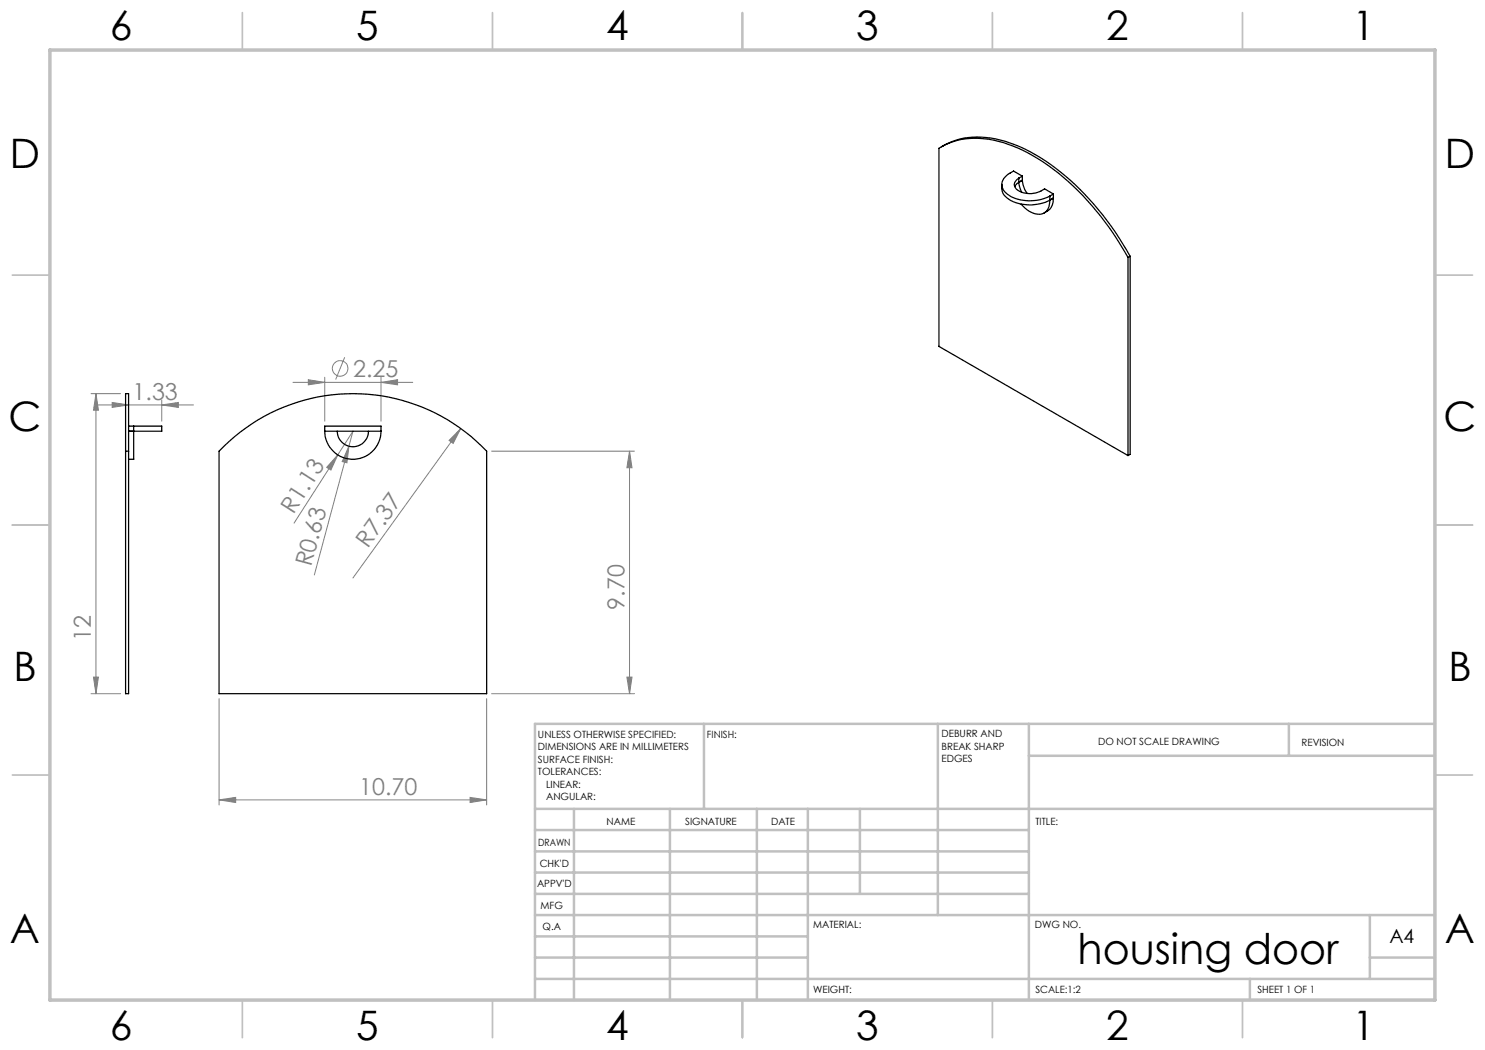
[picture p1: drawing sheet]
<svg xmlns="http://www.w3.org/2000/svg" width="297mm" height="210mm" viewBox="0 0 297 210" stroke-linecap="round" stroke-linejoin="round" font-family="sans-serif">
<g fill="none" stroke="#808080" stroke-width=".2">
<path d="M18.2 78.7h5.9M19.2 78.7v60M19.2 78.7l.5 3.3h-1zM58.6 76.5h23.9M61.7 75.9l3.2 .6-3.2 .5zM64.9 75.5v8.7M68.9 71.5l-1.8 4.4M76.2 76.5l3.3-.6v1.1zM76.2 75.5v8.7M19.4 81h19.3M22.4 80.5l3.3 .5-3.3 .5zM32.3 81l3.4-.5v1z"/>
<path d="M32.3 80v4.2M67.6 91l-1.4 3-.9-.5zM69.8 89.2l-.4 3.4-1-.3zM69.8 89.2l.8-3-11.8 18.4M69.8 89.2l-6.9 25.8M92.1 85.7l-1.5 3-.8-.6zM92.1 85.7l-21.5 29.9M98.3 90.2h28.6M125.9 90.2l.5 3.3h-1zM125.9 90.2v48.5M18.2 138.7h5.9M18.7 135.4h1l-.5 3.3z"/>
<path d="M43.8 139.7v21.3M97.3 139.7v21.3M98.3 138.7h28.6M125.4 135.4h1l-.5 3.3zM43.8 160l3.3-.5v1zM43.8 160h53.5M94 159.5l3.3 .5-3.3 .5z"/>
<circle cx="68" cy="73.7" r="1.55"/>
</g>
<g fill="none" stroke="#c0c0c0" stroke-width=".35">
<path d="M48.5 2.5v7.5M98.5 2.5v7.5M148.5 2.5v7.5M198.5 2.5v7.5M248.5 2.5v7.5M2.5 55h7.5M287 55h7.5M2.5 105h7.5M287 105h7.5M2.5 155h7.5M287 155h7.5M48.5 200v7.5"/>
<path d="M98.5 200v7.5M148.5 200v7.5M198.5 200v7.5M248.5 200v7.5"/>
</g>
<g fill="none" stroke="#c0c0c0" stroke-width=".5">
<path d="M140.8 144.8v17M187.6 144.8v38.2M205.8 144.8v55.2M205.8 151.2h81.2M257.8 144.8v6.4M287 144.8h-180v55.2M107 161.8h180M107 178.8h98.8M107 174.5h98.8M107 170.3h98.8M107 166h98.8M114.8 161.8v38.2"/>
<path d="M134 161.8v38.2M151.4 161.8v38.2M161.6 161.8v38.2M172 161.8v17M107 195.8h180M107 191.5h54.6M107 187.3h54.6M107 183h180M250 195.8v4.2M274 191.5h13M274 183v12.8"/>
</g>
<path d="M10 10h277v190h-277z" fill="none" stroke="#c0c0c0" stroke-width=".7"/>
<g fill="#808080">
<path d="M92.1 85.7l-1.5 3-.8-.6z"/>
<path d="M67.6 91l-1.4 3-.9-.5z"/>
<path d="M69.8 89.2l-.4 3.4-1-.3z"/>
<path d="M32.3 81l3.4-.5v1zM22.4 80.5l3.3 .5-3.3 .5z"/>
<path d="M43.8 160l3.3-.5v1zM94 159.5l3.3 .5-3.3 .5zM61.7 75.9l3.2 .6-3.2 .5zM76.2 76.5l3.3-.6v1.1z"/>
<path d="M125.4 135.4h1l-.5 3.3zM125.9 90.2l.5 3.3h-1z"/>
<path d="M19.2 78.7l.5 3.3h-1zM18.7 135.4h1l-.5 3.3z"/>
</g>
<g fill="none" stroke="#000" stroke-width=".25">
<path d="M188.3 29.4a15.2 15.2 0 0 1 12.8-1.1 40.4 40.4 0 0 1 17.7 12.6 59.2 59.2 0 0 1 7.2 10.4M200.4 36.9a2.84 2.84 0 0 0 1.8 3.2 8.8 8.8 0 0 0 7.8-.1M203.8 36.5l.5 1.9M203.8 35.6a1.38 1.38 0 0 0-1 1.4 1.38 1.38 0 0 0 1.1 1.3 4.8 4.8 0 0 0 5-.5l1.8 1M203.8 36.5l-.8 .8M203.8 35.6v.9M204.5 36a5.5 5.5 0 0 0 .9 2.7M204.5 35.2l-1.8-1a3.3 3.3 0 0 0-2.3 2.8 3.7 3.7 0 0 0 3.2 2.9 9.1 9.1 0 0 0 6.4-.7M204.5 36l-.7 .5M204.5 35.2l-.7 .4M204.5 35.2v.8M210 39.2v.8"/>
<path d="M210.7 39.6a2.91 2.91 0 0 1-1.9 3M210.7 39.6l-.7 .4M210.7 38.8l-.7 .4M210.7 38.8v.8M210 40a2.48 2.48 0 0 1-1.9 2.9 4.9 4.9 0 0 1-3.9-2.1M225.6 51.5a52.4 52.4 0 0 0-19.9-20.9 20.4 20.4 0 0 0-14.1-2.6l-1.6 .6-2.2 1.1v39.6l37.8 21.8M225.6 51.5v39.6M226 51.3l-.4 .2M226 51.3v39.6l-.4 .2M25.1 90.2v-11.5h.6v11.5M25.1 90.2v48.5h.6v-48.5M25.1 90.2h.6"/>
<path d="M25.7 86.2h1M25.7 85.2h1M26.7 86.2v5.7h-1M26.7 85.2h5.6v1h-5.6M26.7 85.2v1M43.8 90.2a36.9 36.9 0 0 1 53.5 0v48.5h-53.5zM64.9 86.2a5.6 5.6 0 0 0 5.7 5.7 5.6 5.6 0 0 0 5.6-5.7M64.9 86.2h11.3M64.9 86.2v-1h11.3v1M67.5 86.2a3.1 3.1 0 0 0 3.1 3.2 3.1 3.1 0 0 0 3.1-3.2"/>
</g>
<text font-size="8.5" x="215.5" y="192.7">housing door</text>
<g font-size="8.1">
<text x="22" y="8">6</text>
<text x="71.2" y="8">5</text>
<text x="121.2" y="8">4</text>
<text x="171.3" y="8">3</text>
<text x="221.3" y="8">2</text>
<text x="270.5" y="8">1</text>
<text x="2" y="33.6">D</text>
<text x="289" y="33.6">D</text>
<text x="1.7" y="86.1">C</text>
<text x="288.7" y="86.1">C</text>
<text x="2.7" y="136.1">B</text>
<text x="289.7" y="136.1">B</text>
<text x="2" y="188.6">A</text>
<text x="289" y="188.6">A</text>
<text x="22" y="208">6</text>
<text x="71.2" y="208">5</text>
<text x="121.2" y="208">4</text>
<text x="171.3" y="208">3</text>
<text x="221.3" y="208">2</text>
<text x="270.5" y="208">1</text>
</g>
<g font-size="4.7" fill="#808080">
<text x="70.6" y="75.4">2.25</text>
<text x="26.5" y="80">1.33</text>
<text x="58.7" y="103" transform="rotate(-57 58.7 103)">R1.13</text>
<text x="62.3" y="113.5" transform="rotate(-75 62.3 113.5)">R0.63</text>
<text x="73.6" y="109.8" transform="rotate(-54 73.6 109.8)">R7.37</text>
<text x="124.9" y="121.9" transform="rotate(-90 124.9 121.9)">9.70</text>
<text x="18.2" y="128.1" transform="rotate(-90 18.2 128.1)">12</text>
<text x="71.9" y="159">10.70</text>
</g>
<text font-size="3.9" x="277.9" y="188.5">A4</text>
<g font-size="2">
<text x="107.6" y="147.6">UNLESS OTHERWISE SPECIFIED:</text>
<text x="141.4" y="147.6">FINISH:</text>
<text x="188.3" y="147.5">DEBURR AND</text>
<text x="188.3" y="150">BREAK SHARP</text>
<text x="219.6" y="149">DO NOT SCALE DRAWING</text>
<text x="260.3" y="149.2">REVISION</text>
<text x="107.6" y="150.1">DIMENSIONS ARE IN MILLIMETERS</text>
<text x="107.6" y="152.6">SURFACE FINISH:</text>
<text x="107.6" y="155.1">TOLERANCES:</text>
<text x="188.3" y="152.5">EDGES</text>
<text x="109.2" y="157.6">LINEAR:</text>
<text x="109.2" y="160.1">ANGULAR:</text>
<text x="121.3" y="165">NAME</text>
<text x="137" y="164.9">SIGNATURE</text>
<text x="154.2" y="164.9">DATE</text>
<text x="207.1" y="164.9">TITLE:</text>
<text x="107.6" y="169.1">DRAWN</text>
<text x="107.9" y="173.3">CHK'D</text>
<text x="107.4" y="177.4">APPV'D</text>
<text x="108.1" y="181.8">MFG</text>
<text x="108.5" y="186">Q.A</text>
<text x="162.6" y="185.5">MATERIAL:</text>
<text x="207" y="185.5">DWG NO.</text>
<text x="162.6" y="198.5">WEIGHT:</text>
<text x="207.1" y="198.6">SCALE:1:2</text>
<text x="251.5" y="198.6">SHEET 1 OF 1</text>
</g>
</svg>
